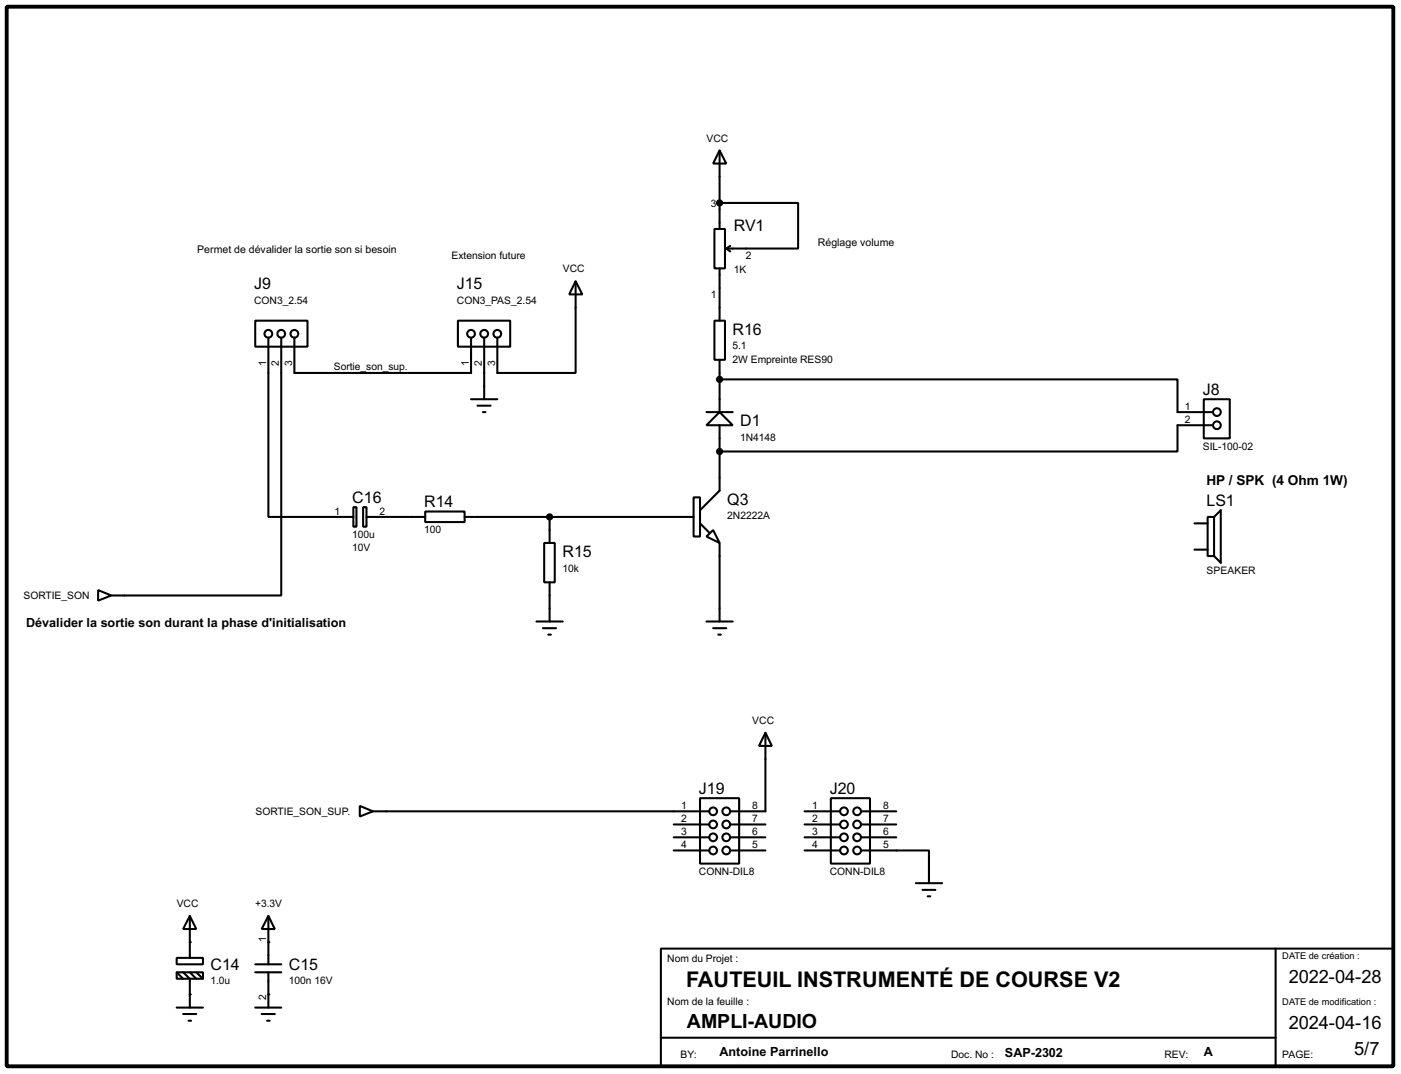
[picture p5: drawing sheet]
<svg xmlns="http://www.w3.org/2000/svg" width="272mm" height="208mm" viewBox="0 0 272 208" stroke-linecap="round" stroke-linejoin="round" font-family="sans-serif">
<g fill="#000">
<circle cx="36.9" cy="193.1" r=".2"/>
<circle cx="36.9" cy="182.9" r=".2"/>
<circle cx="52.1" cy="193.1" r=".2"/>
<circle cx="52.1" cy="182.9" r=".2"/>
</g>
<g fill="none" stroke="#000" stroke-width=".4">
<path d="M139.7 29.2l1.3 2.6h-2.5zM139.7 39.4h15.3v8.9h-14M139.7 29.2v15.3M111.8 54.6l1.3 2.6h-2.6zM111.8 54.6v17.8h-15.2v-6.8M138.7 44.5h2.1v7.6h-2.1zM139.7 52.1v10.2M141 48.3l.8 .5M141.8 47.8l-.8 .5M49.6 62.3h10.1v5h-10.1zM52.1 65.6v34.8h16.5M54.6 65.6v50h-33"/>
<path d="M57.2 65.6v6.8h34.3v-6.8M88.9 62.3h10.2v5h-10.2zM91.5 77.5h5.1M92.7 78.8h2.6M94 65.6v11.9M138.7 62.3h2.1v7.6h-2.1zM139.7 73.7h88.9v6.3h6.9M139.7 69.9v10.1M233.7 77.5h5.1v7.6h-5.1zM68.6 98.5h.6v3.8h-.6zM70.5 98.5h.7v3.8h-.7zM82.6 99.3h7.6v2.1h-7.6z"/>
<path d="M93.8 80h.5M134.7 96.6h1.2v7.6h-1.2zM137.2 80h5.1M139.7 80l2.6 2.6h-5.1zM139.7 82.6v12.7l-3.8 3.8M235.5 82.6h-6.9v5.1h-88.9M19.1 114.6l2.5 1-2.5 1zM71.2 100.4h11.4M90.2 100.4h44.5M105.7 105.4h2v7.7h-2zM106.7 100.4v5M106.7 113.1v7.6"/>
<path d="M135.9 101.6l1.8 1.8M137.2 104.2l1.3-1.3 1.2 2.5zM139.7 105.4v15.3M231.9 101.6h2.6M231.9 106.7h2.6M234.5 100.4h1.2v7.6h-1.2zM235.7 100.4l1.3-1.3v10.2l-1.3-1.3M104.2 120.7h5.1M105.4 122h2.6M106.5 123.2h.5M137.2 120.7h5.1M138.5 122h2.5"/>
<path d="M139.5 123.2h.5M69.9 156.5l2.5 1-2.5 1zM72.4 157.5h65.3M135.9 155h7.6v12.7h-7.6zM148.6 142.3l1.3 2.5h-2.5zM148.6 142.3v15.2h-6.8M156.2 157.5h6.9M161.3 155h7.6v12.7h-7.6zM167.2 157.5h6.8M36.9 177.8l1.2 2.6h-2.5zM36.9 177.8v8.2M52.1 177.8l1.3 2.6h-2.6z"/>
<path d="M52.1 177.8v9.4M130.8 160.1h6.9M130.8 162.6h6.9M130.8 165.1h6.9M141.8 160.1h6.8M141.8 162.6h6.8M141.8 165.1h6.8M156.2 160.1h6.9M156.2 162.6h6.9M156.2 165.1h6.9M167.2 165.1h13.2v6.4M167.2 160.1h6.8"/>
<path d="M167.2 162.6h6.8M177.8 171.5h5.1M179.1 172.8h2.5M180.1 174h.5M34.3 186h5.1v1.2h-5.1zM34.3 188.8h5.1v1.2h-5.1zM34.3 188.8l1.3 1.2M34.3 195.6h5.1M35.6 188.8l1.3 1.2v5.6M35.6 196.9h2.5M36.6 198.2h.5M36.9 188.8l1.2 1.2"/>
<path d="M38.1 188.8l1.3 1.2M49.6 195.6h5M49.6 188.8h5M49.6 187.2h5M50.8 196.9h2.6M51.9 198.2h.5M52.1 188.8v6.8M128.3 184.2h142.2v22.8h-142.2zM247.7 184.2v22.8M128.3 201.5h119.4"/>
<circle cx="52.1" cy="64.8" r=".75"/>
<circle cx="54.6" cy="64.8" r=".75"/>
<circle cx="57.1" cy="64.8" r=".75"/>
<circle cx="91.4" cy="64.8" r=".75"/>
<circle cx="94" cy="64.8" r=".75"/>
<circle cx="96.5" cy="64.8" r=".75"/>
<circle cx="236.2" cy="82.6" r=".75"/>
<circle cx="236.2" cy="80" r=".75"/>
<circle cx="138.4" cy="157.5" r=".75"/>
<circle cx="141" cy="157.5" r=".75"/>
<circle cx="163.8" cy="157.5" r=".75"/>
<circle cx="166.4" cy="157.5" r=".75"/>
<circle cx="138.4" cy="165.1" r=".75"/>
<circle cx="138.4" cy="160.1" r=".75"/>
<circle cx="138.4" cy="162.6" r=".75"/>
<circle cx="141" cy="160.1" r=".75"/>
<circle cx="141" cy="162.6" r=".75"/>
<circle cx="141" cy="165.1" r=".75"/>
<circle cx="163.8" cy="160.1" r=".75"/>
<circle cx="163.8" cy="162.6" r=".75"/>
<circle cx="163.8" cy="165.1" r=".75"/>
<circle cx="166.4" cy="165.1" r=".75"/>
<circle cx="166.4" cy="160.1" r=".75"/>
<circle cx="166.4" cy="162.6" r=".75"/>
</g>
<path d="M1.3 1.3h269.2v205.7h-269.2z" fill="none" stroke="#000" stroke-width=".75"/>
<g fill="#000" stroke="#000" stroke-width=".4">
<circle cx="139.7" cy="39.4" r=".5"/>
<circle cx="139.7" cy="73.7" r=".5"/>
<circle cx="139.7" cy="87.7" r=".5"/>
<circle cx="106.7" cy="100.4" r=".5"/>
</g>
<text font-size="4.2" x="133.2" y="191.7">FAUTEUIL INSTRUMENTÉ DE COURSE V2</text>
<text font-size="3.8" x="133.4" y="199.5">AMPLI-AUDIO</text>
<g font-size="3.6">
<text x="250.2" y="190.9">2022-04-28</text>
<text x="250.2" y="199.8">2024-04-16</text>
<text x="262.9" y="204.9">5/7</text>
</g>
<g font-size="3.1">
<text x="142.5" y="44.9">RV1</text>
<text x="49.4" y="56.1">J9</text>
<text x="88.7" y="56.1">J15</text>
<text x="142.2" y="65">R16</text>
<text x="233.5" y="76.6">J8</text>
<text x="143.7" y="82.8">D1</text>
<text x="68.4" y="97.6">C16</text>
<text x="82.4" y="98.4">R14</text>
<text x="141.2" y="98">Q3</text>
<text x="234.3" y="98.2">LS1</text>
<text x="109.2" y="108.2">R15</text>
<text x="135.7" y="154.1">J19</text>
<text x="161.1" y="154.1">J20</text>
<text x="40.9" y="188.2">C14</text>
<text x="56.1" y="188.2">C15</text>
</g>
<text font-size="2.7" x="234.2" y="94.2">HP / SPK (4 Ohm 1W)</text>
<g font-size="2.5">
<text x="5.1" y="121.6">Dévalider la sortie son durant la phase d'initialisation</text>
<text x="139.7" y="205.1">Antoine Parrinello</text>
<text x="195.1" y="205.2">SAP-2302</text>
<text x="233.7" y="205.1">A</text>
</g>
<g font-size="2.1">
<text x="158.8" y="47.8">Réglage volume</text>
<text x="38.3" y="49.1">Permet de dévalider la sortie son si besoin</text>
</g>
<g font-size="2">
<text x="137.2" y="27.5">VCC</text>
<text x="138" y="40.2">3</text>
<text x="87.7" y="50.2">Extension future</text>
<text x="109.3" y="52.9">VCC</text>
<text x="142.5" y="53">1K</text>
<text x="144.8" y="50.2">2</text>
<text x="49.4" y="58.9">CON3_2.54</text>
<text x="88.7" y="58.9">CON3_PAS_2.54</text>
<text x="138" y="57.9">1</text>
<text x="51.7" y="71" transform="rotate(-90 51.7 71)">1</text>
<text x="54.2" y="71" transform="rotate(-90 54.2 71)">2</text>
<text x="56.7" y="71" transform="rotate(-90 56.7 71)">3</text>
<text x="64.8" y="71.8">Sortie_son_sup.</text>
<text x="91" y="71" transform="rotate(-90 91 71)">1</text>
<text x="93.6" y="71" transform="rotate(-90 93.6 71)">2</text>
<text x="96.1" y="71" transform="rotate(-90 96.1 71)">3</text>
<text x="142.2" y="67.8">5.1</text>
<text x="142.2" y="70.4">2W Empreinte RES90</text>
<text x="230" y="79.6">1</text>
<text x="230" y="82.1">2</text>
<text x="143.7" y="85.6">1N4148</text>
<text x="233.5" y="87.3">SIL-100-02</text>
<text x="64.9" y="99.9">1</text>
<text x="73.7" y="99.9">2</text>
<text x="141.2" y="100.8">2N2222A</text>
<text x="68.4" y="104.4">100u</text>
<text x="68.4" y="107">10V</text>
<text x="82.4" y="103.5">100</text>
<text x="109.2" y="111">10k</text>
<text x="234.3" y="111.4">SPEAKER</text>
<text x="4.5" y="116.4">SORTIE_SON</text>
<text x="146.1" y="140.5">VCC</text>
<text x="49.6" y="158.3">SORTIE_SON_SUP.</text>
<text x="132.2" y="157.1">1</text>
<text x="132.2" y="159.6">2</text>
<text x="146.1" y="157.1">8</text>
<text x="146.1" y="159.6">7</text>
<text x="157.6" y="157.1">1</text>
<text x="157.6" y="159.6">2</text>
<text x="171.5" y="157.1">8</text>
<text x="171.5" y="159.6">7</text>
<text x="132.2" y="162.1">3</text>
<text x="132.2" y="164.7">4</text>
<text x="146.1" y="162.1">6</text>
<text x="146.1" y="164.7">5</text>
<text x="157.6" y="162.1">3</text>
<text x="157.6" y="164.7">4</text>
<text x="171.5" y="162.1">6</text>
<text x="171.5" y="164.7">5</text>
<text x="135.7" y="169.8">CONN-DIL8</text>
<text x="161.1" y="169.8">CONN-DIL8</text>
<text x="34.3" y="176">VCC</text>
<text x="49.6" y="176">+3.3V</text>
<text x="51.7" y="182.9" transform="rotate(-90 51.7 182.9)">1</text>
<text x="40.9" y="191">1.0u</text>
<text x="56.1" y="191">100n 16V</text>
<text x="129.6" y="186.8">Nom du Projet :</text>
<text x="51.7" y="194.2" transform="rotate(-90 51.7 194.2)">2</text>
<text x="129.6" y="195.2">Nom de la feuille :</text>
<text x="132.1" y="205.3">BY:</text>
<text x="184.7" y="205.4">Doc. No :</text>
<text x="226.1" y="205.3">REV:</text>
<text x="249" y="205.3">PAGE:</text>
</g>
<g font-size="1.8">
<text x="249" y="186.3">DATE de création :</text>
<text x="249" y="195.2">DATE de modification :</text>
</g>
</svg>
